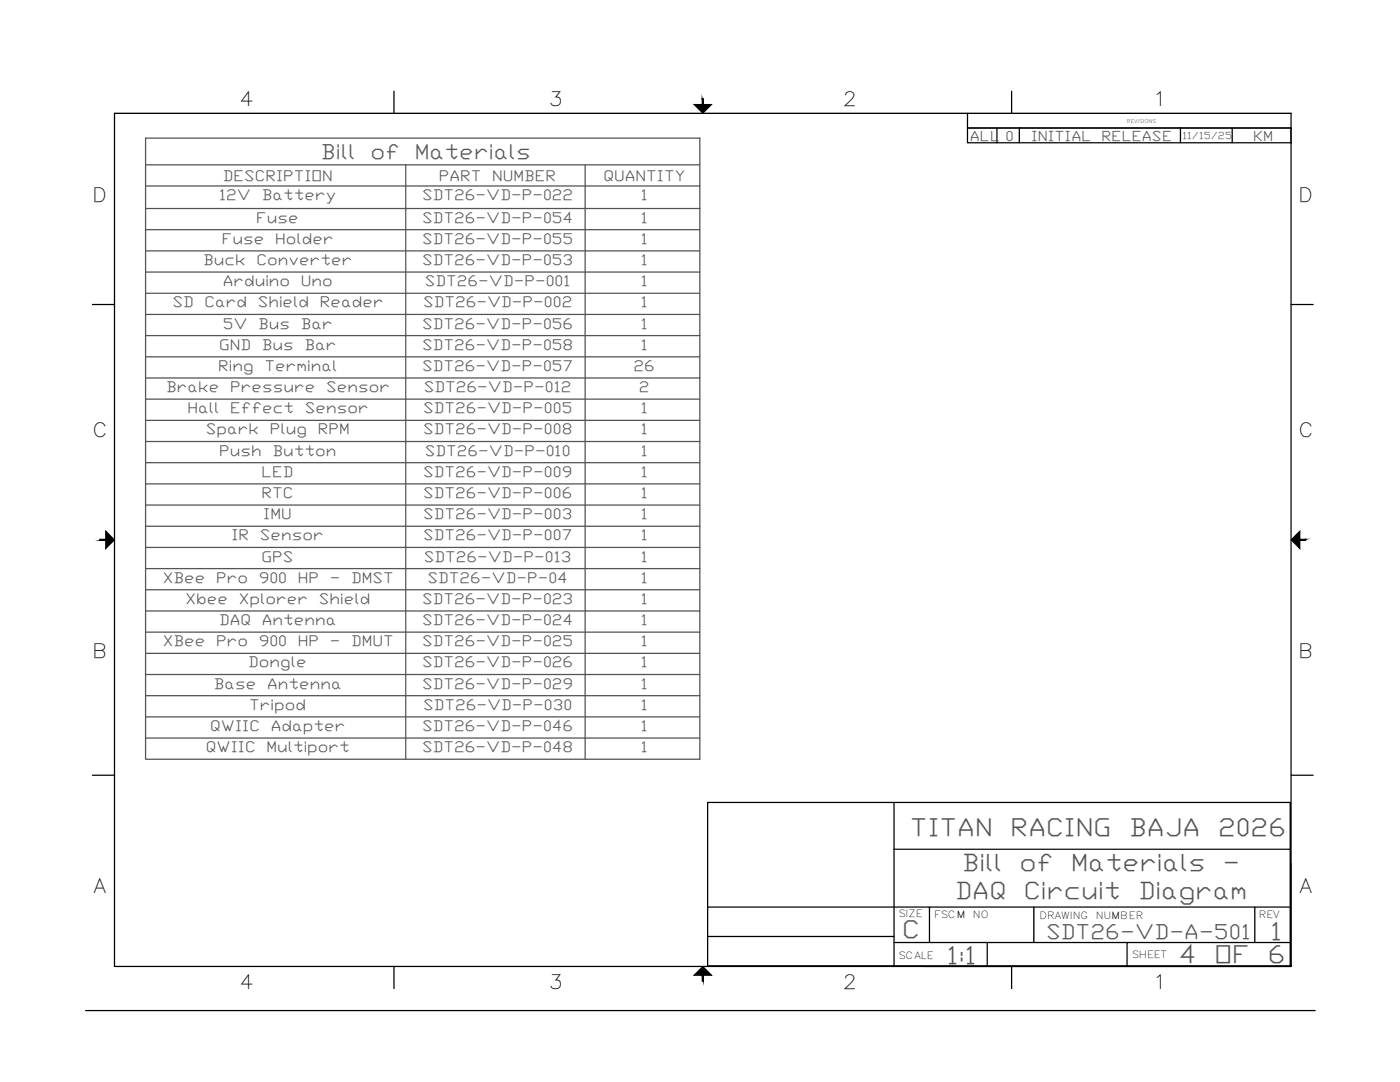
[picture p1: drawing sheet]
<svg xmlns="http://www.w3.org/2000/svg" width="279mm" height="216mm" viewBox="0 0 279 216" stroke-linecap="round" stroke-linejoin="round" font-family="sans-serif">
<!-- layer: Viewport -->
<path d="M257.7 172.3v20.5h-73.4" fill="none" stroke="#000" stroke-width=".25"/>
<!-- layer: Title Block -->
<g fill="none" stroke="#000" stroke-width=".25">
<path d="M78.6 18.2v4.4M201.9 18.2v4.4M22.8 22.6h234.9v170.2h-234.9zM193.1 22.6v2.9h64.6h-64.6v3h64.6M199 25.5v3M203.4 25.5v3M235.6 25.5v3M245.9 25.5v3M18.4 60.8h4.4M257.7 60.8h4.4M18.4 154.7h4.4M257.7 154.7h4.4"/>
<path d="M141.2 160.1h116.3M141.2 160.2v32.5h116.3v-32.5M178.4 160.2v32.5M178.4 169.5h79.1M78.6 192.8v4.4M141.2 181h116.3M141.2 186.9h37.2M178.4 188.1h79.1M185.5 181v7.1M197 188.1v4.6M201.9 192.8v4.4M206.3 181v7.1"/>
<path d="M224.9 188.1v4.6M250.4 181v7.1M17.1 201.6h245.4"/>
</g>
<g fill="#000" stroke="#000" stroke-width=".2">
<path d="M138.5 20.8h3.5l-1.7 1.8zM21.1 106l1.7 1.7-1.7 1.8zM257.7 107.7l1.7-1.7v3.5zM138.5 194.6l1.8-1.8 1.7 1.8z"/>
<path d="M140.1 19.7l.3 1.1v-1.1zM140.1 19.7l.3 1.1h-.3z"/>
<path d="M19.9 107.6v.2l1.2-.2zM19.9 107.8l1.2-.2v.2z"/>
<path d="M259.4 107.8h1.2v-.2zM259.4 107.6h1.2l-1.2 .2z"/>
<path d="M140.1 194.6v1.2h.3zM140.1 194.6h.3v1.2z"/>
</g>
<!-- layer: 0 -->
<path d="M257.7 25.5v3" fill="none" stroke="#000" stroke-width=".25"/>
<!-- layer: TAGS -->
<g fill="none" stroke="#545454" stroke-width=".25">
<path d="M29.1 27.6h110.6v123.9h-110.6zM29.1 32.9h110.6M29.1 37.1h110.6M81 32.9v118.6M116.8 32.9v118.6M29.1 41.6h110.6M29.1 45.8h110.6M29.1 50.1h110.6M29.1 54.3h110.6M29.1 58.5h110.6M29.1 62.7h110.6M29.1 67h110.6"/>
<path d="M29.1 71.2h110.6M29.1 75.4h110.6M29.1 79.6h110.6M29.1 83.9h110.6M29.1 88.1h110.6M29.1 92.3h110.6M29.1 96.6h110.6M29.1 100.8h110.6M29.1 105h110.6M29.1 109.2h110.6M29.1 113.5h110.6M29.1 117.7h110.6"/>
<path d="M29.1 121.9h110.6M29.1 126.1h110.6M29.1 130.4h110.6M29.1 134.6h110.6M29.1 138.8h110.6M29.1 143h110.6M29.1 147.3h110.6"/>
</g>
<g font-size="4.9" fill="#545454">
<text x="181.6" y="166.8">TITAN</text>
<text x="201.7" y="166.8">RACING</text>
<text x="225.3" y="166.8">BAJA</text>
<text x="243.1" y="166.8">2026</text>
<text x="180" y="187.3">C</text>
<text x="253.6" y="187.6">1</text>
<text x="189" y="192.3">1:1</text>
<text x="235.3" y="192.2">4</text>
<text x="242.4" y="192.2">OF</text>
<text x="253" y="192.2">6</text>
</g>
<g font-size="4.8" fill="#545454">
<text x="192" y="173.8">Bill</text>
<text x="203.5" y="173.8">of</text>
<text x="213.7" y="173.8">Materials</text>
<text x="244" y="173.8">-</text>
<text x="190.6" y="179.5">DAQ</text>
<text x="204.3" y="179.5">Circuit</text>
<text x="227.2" y="179.5">Diagram</text>
</g>
<g font-size="4.1" fill="#545454">
<text x="64.1" y="31.7">Bill</text>
<text x="73.9" y="31.7">of</text>
<text x="82.8" y="31.7">Materials</text>
<text x="208.8" y="187.3">SDT26-VD-A-501</text>
</g>
<g font-size="3.9">
<text x="47.8" y="21.1">4</text>
<text x="109.5" y="21.1">3</text>
<text x="168.2" y="21.1">2</text>
<text x="230" y="21.1">1</text>
<text x="18.4" y="40.2">D</text>
<text x="259.1" y="40.2">D</text>
<text x="18.4" y="87.2">C</text>
<text x="259.1" y="87.2">C</text>
<text x="18.4" y="131.2">B</text>
<text x="259.1" y="131.2">B</text>
<text x="18.7" y="178.2">A</text>
<text x="259.3" y="178.2">A</text>
<text x="47.8" y="197.2">4</text>
<text x="109.5" y="197.2">3</text>
<text x="168.2" y="197.2">2</text>
<text x="230" y="197.2">1</text>
</g>
<g font-size="3" fill="#545454">
<text x="43.7" y="39.9">12V</text>
<text x="44.4" y="36.1">DESCRIPTION</text>
<text x="52.3" y="39.9">Battery</text>
<text x="84.3" y="39.9">SDT26-VD-P-022</text>
<text x="87.6" y="36.1">PART</text>
<text x="98.2" y="36.1">NUMBER</text>
<text x="120.5" y="36.1">QUANTITY</text>
<text x="127.9" y="39.9">1</text>
<text x="51.1" y="44.4">Fuse</text>
<text x="84.3" y="44.4">SDT26-VD-P-054</text>
<text x="127.9" y="44.4">1</text>
<text x="40.6" y="52.9">Buck</text>
<text x="44.3" y="48.7">Fuse</text>
<text x="51.2" y="52.9">Converter</text>
<text x="54.9" y="48.7">Holder</text>
<text x="84.3" y="48.7">SDT26-VD-P-055</text>
<text x="84.3" y="52.9">SDT26-VD-P-053</text>
<text x="127.9" y="48.7">1</text>
<text x="127.9" y="52.9">1</text>
<text x="44.4" y="57.1">Arduino</text>
<text x="60" y="57.1">Uno</text>
<text x="84.8" y="57.1">SDT26-VD-P-001</text>
<text x="127.9" y="57.1">1</text>
<text x="34.4" y="61.3">SD</text>
<text x="40.8" y="61.3">Card</text>
<text x="44.4" y="65.6">5V</text>
<text x="51.4" y="61.3">Shield</text>
<text x="51.5" y="65.6">Bus</text>
<text x="60" y="65.6">Bar</text>
<text x="63.9" y="61.3">Reader</text>
<text x="84.3" y="65.6">SDT26-VD-P-056</text>
<text x="84.4" y="61.3">SDT26-VD-P-002</text>
<text x="127.9" y="61.3">1</text>
<text x="127.9" y="65.6">1</text>
<text x="43.7" y="69.8">GND</text>
<text x="52.3" y="69.8">Bus</text>
<text x="60.8" y="69.8">Bar</text>
<text x="84.3" y="69.8">SDT26-VD-P-058</text>
<text x="127.9" y="69.8">1</text>
<text x="43.6" y="74">Ring</text>
<text x="52.8" y="74">Terminal</text>
<text x="84.3" y="74">SDT26-VD-P-057</text>
<text x="126.5" y="74">26</text>
<text x="33.2" y="78.2">Brake</text>
<text x="37.4" y="82.5">Hall</text>
<text x="45.9" y="82.5">Effect</text>
<text x="45.9" y="78.2">Pressure</text>
<text x="60.8" y="82.5">Sensor</text>
<text x="65.1" y="78.2">Sensor</text>
<text x="84.4" y="82.5">SDT26-VD-P-005</text>
<text x="84.6" y="78.2">SDT26-VD-P-012</text>
<text x="127.5" y="78.2">2</text>
<text x="127.9" y="82.5">1</text>
<text x="41.1" y="86.7">Spark</text>
<text x="53.9" y="86.7">Plug</text>
<text x="63.4" y="86.7">RPM</text>
<text x="84.4" y="86.7">SDT26-VD-P-008</text>
<text x="127.9" y="86.7">1</text>
<text x="43.7" y="90.9">Push</text>
<text x="52.2" y="95.1">LED</text>
<text x="54.4" y="90.9">Button</text>
<text x="84.4" y="95.1">SDT26-VD-P-009</text>
<text x="84.8" y="90.9">SDT26-VD-P-010</text>
<text x="127.9" y="90.9">1</text>
<text x="127.9" y="95.1">1</text>
<text x="52.2" y="99.4">RTC</text>
<text x="84.4" y="99.4">SDT26-VD-P-006</text>
<text x="127.9" y="99.4">1</text>
<text x="46.2" y="107.8">IR</text>
<text x="51.9" y="107.8">Sensor</text>
<text x="52.5" y="103.6">IMU</text>
<text x="84.4" y="103.6">SDT26-VD-P-003</text>
<text x="84.4" y="107.8">SDT26-VD-P-007</text>
<text x="127.9" y="103.6">1</text>
<text x="127.9" y="107.8">1</text>
<text x="52.2" y="112">GPS</text>
<text x="84.6" y="112">SDT26-VD-P-013</text>
<text x="127.9" y="112">1</text>
<text x="32.5" y="116.3">XBee</text>
<text x="43.1" y="116.3">Pro</text>
<text x="51.6" y="116.3">900</text>
<text x="59.4" y="116.3">HP</text>
<text x="65.8" y="116.3">-</text>
<text x="70.1" y="116.3">DMST</text>
<text x="85.3" y="116.3">SDT26-VD-P-04</text>
<text x="127.9" y="116.3">1</text>
<text x="37" y="120.5">Xbee</text>
<text x="43.7" y="124.7">DAQ</text>
<text x="47.7" y="120.5">Xplorer</text>
<text x="52.3" y="124.7">Antenna</text>
<text x="63.6" y="120.5">Shield</text>
<text x="84.3" y="120.5">SDT26-VD-P-023</text>
<text x="84.3" y="124.7">SDT26-VD-P-024</text>
<text x="127.9" y="120.5">1</text>
<text x="127.9" y="124.7">1</text>
<text x="32.5" y="129">XBee</text>
<text x="43.1" y="129">Pro</text>
<text x="51.6" y="129">900</text>
<text x="59.4" y="129">HP</text>
<text x="65.8" y="129">-</text>
<text x="70.1" y="129">DMUT</text>
<text x="84.3" y="129">SDT26-VD-P-025</text>
<text x="127.9" y="129">1</text>
<text x="42.7" y="137.4">Base</text>
<text x="49.6" y="133.2">Dongle</text>
<text x="53.3" y="137.4">Antenna</text>
<text x="84.3" y="133.2">SDT26-VD-P-026</text>
<text x="84.3" y="137.4">SDT26-VD-P-029</text>
<text x="127.9" y="133.2">1</text>
<text x="127.9" y="137.4">1</text>
<text x="49.7" y="141.6">Tripod</text>
<text x="84.4" y="141.6">SDT26-VD-P-030</text>
<text x="127.9" y="141.6">1</text>
<text x="42" y="145.9">QWIIC</text>
<text x="54" y="145.9">Adapter</text>
<text x="84.3" y="145.9">SDT26-VD-P-046</text>
<text x="127.9" y="145.9">1</text>
<text x="41.1" y="150.1">QWIIC</text>
<text x="53.2" y="150.1">Multiport</text>
<text x="84.3" y="150.1">SDT26-VD-P-048</text>
<text x="127.9" y="150.1">1</text>
</g>
<g font-size="2.8" fill="#545454">
<text x="193.6" y="28">ALL</text>
<text x="200.7" y="28.1">0</text>
<text x="205.8" y="28.2">INITIAL</text>
<text x="219.8" y="28.2">RELEASE</text>
<text x="250.1" y="28.1">KM</text>
</g>
<text font-size="2" fill="#545454" x="236" y="27.8">11/15/25</text>
<g font-size="2">
<text x="179.3" y="183">SIZE</text>
<text x="186.4" y="183.3">FSCM</text>
<text x="194.2" y="183.3">NO</text>
<text x="207.5" y="183.4">DRAWING</text>
<text x="218.7" y="183.4">NUMBER</text>
<text x="251.2" y="183.3">REV</text>
<text x="179.3" y="191.3">SCALE</text>
<text x="225.8" y="191.2">SHEET</text>
</g>
<text font-size="1" x="224.9" y="24.6">REVISIONS</text>
</svg>
